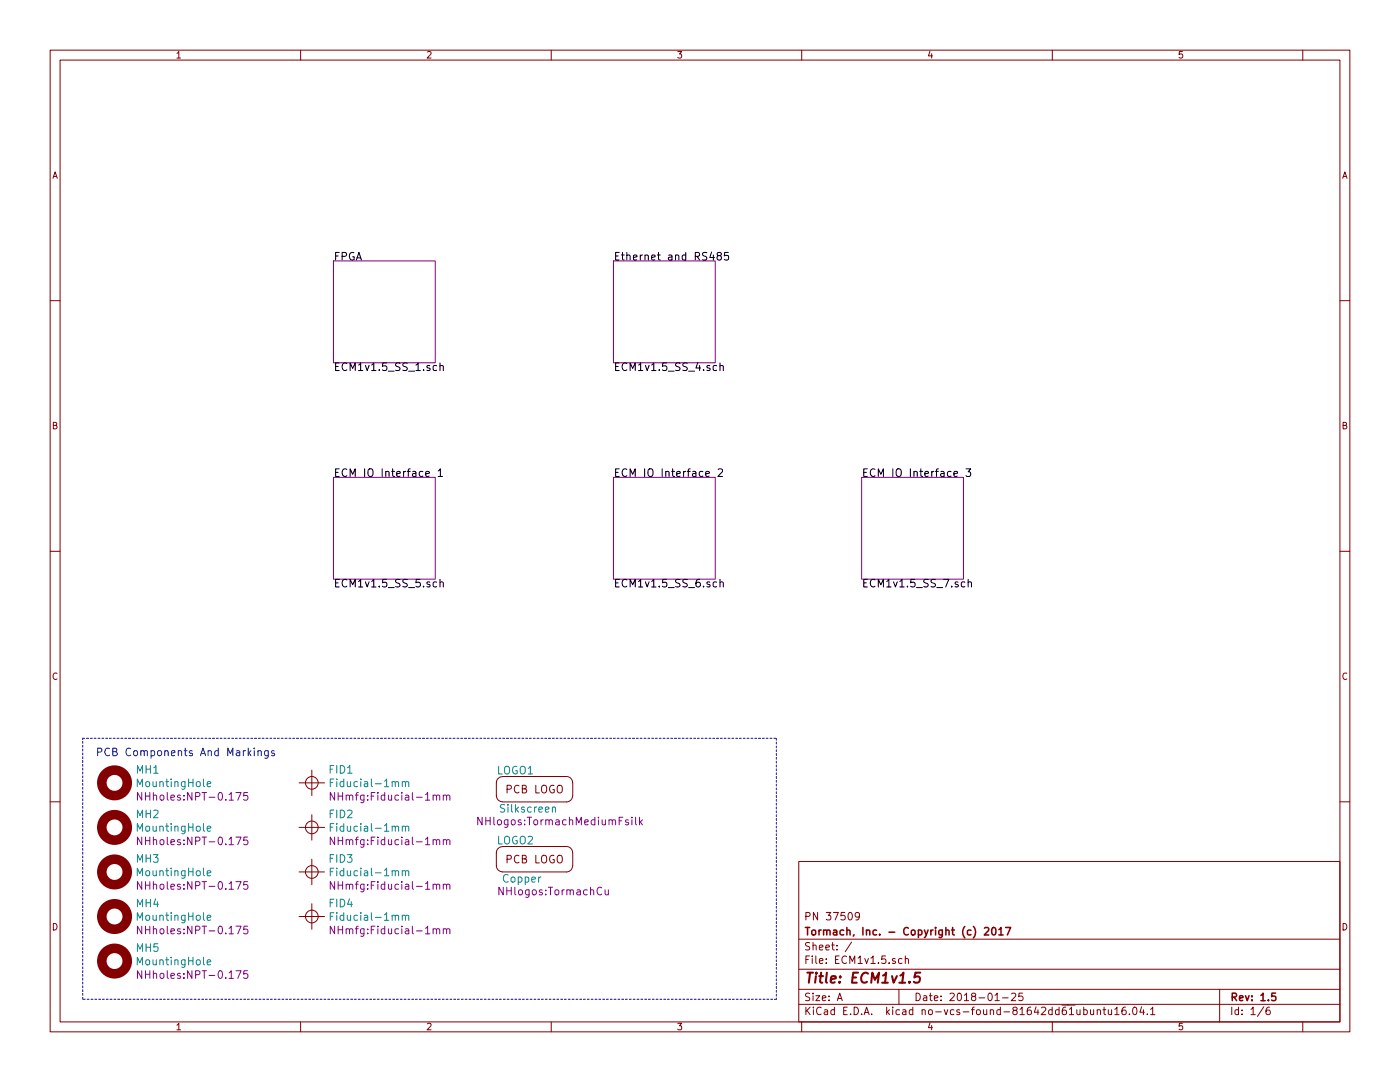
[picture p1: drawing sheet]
<svg xmlns="http://www.w3.org/2000/svg" width="279mm" height="216mm" viewBox="0 0 279 216" stroke-linecap="round" stroke-linejoin="round" font-family="sans-serif">
<g fill="none" stroke="#840000" stroke-width=".2">
<path d="M10 10h259.4v195.9h-259.4zM12 12h255.4v191.9h-255.4zM60 10v2M110 10v2M160 10v2M210 10v2M260 10v2M10 60h2M267.4 60h2M10 110h2M267.4 110h2M10 160h2"/>
<path d="M59.7 156.2h5.1M62.2 153.7v5.1M100.3 155a1.26 1.26 0 0 0-1.2 1.2v2.6a1.22 1.22 0 0 0 1.2 1.2h12.7a1.22 1.22 0 0 0 1.3-1.2M100.3 154.9h12.7a1.25 1.25 0 0 1 1.3 1.3M114.3 156.2v2.6M267.4 160h2M59.7 165.1h5.1M59.7 174h5.1M62.2 162.6v5M62.2 171.5v5M100.3 168.9a1.26 1.26 0 0 0-1.2 1.3v2.5a1.22 1.22 0 0 0 1.2 1.3h12.7a1.22 1.22 0 0 0 1.3-1.3M100.3 168.9h12.7a1.25 1.25 0 0 1 1.3 1.3"/>
<path d="M114.3 170.2v2.5M159.4 171.9h108v32h-108zM59.7 182.9h5.1M62.2 180.3v5.1M159.4 197.4h108M159.4 193.4h108M159.4 187.4h108M167.1 199.7l.5-1.5 .5 1.5M167.2 199.2h.8M170 188l-1.3 1.9M171.5 182.7l-.3 .3-.4-.1-.1-.2 .1-.6h.4l.2 .1a1.19 1.19 0 0 1-.2 1.3l-.4 .1M179.4 197.4v3"/>
<path d="M180 191.3h-.4l-.3 .2 .1 .6 .2 .2 .4-.1M180.7 191.4v-.1a.37 .37 0 0 1 .6 .2v.8M180.7 190.8v1.5M198.6 199.7h.8M200.1 199.1h1.1M201.9 198.3l.5-.1 .3 .1v.3l-.9 1.1h.9M204.1 198.2h-.7l-.1 .7 .2-.1h.5l.2 .2-.1 .5-.2 .2-.6-.2M243.4 197.4v6.5M60 203.9v2M110 203.9v2M159.4 200.4h108M160 203.9v2"/>
<path d="M210 203.9v2M216.3 201.5h.4l.3 .3-.1 .5-.2 .2-.4-.1M216.3 201v1.5M217.6 201.5l.1 .9 .4 .1 .2-.2M218.3 201.5v1M219 201.6v-.1a.37 .37 0 0 1 .6 .2v.8M219 201.5v1M220.1 201.5h.6M220.3 201v1.3l.4 .2M221.2 201.5v.8a.39 .39 0 0 0 .6 0M221.8 201.5v1M222.5 201.4l.4-.4v1.5"/>
<path d="M222.5 202.5h.8M224.6 201h-.4a1.11 1.11 0 0 0-.1 1.4l.4 .1 .2-.2 .1-.5-.3-.3-.4 .1-.2 .2M225.4 202.3v.2M226.2 201.1l.2-.1a.86 .86 0 0 1 .1 1.5 .79 .79 0 0 1-.3-1.4zM227.8 200.9l-.3 1.1h.9M228.2 201.5v1M229 202.3v.2M229.6 201.4l.4-.4v1.5M229.6 202.5h.9M252.2 200.9l-1.2 1.9M253.4 201h-.4a.96 .96 0 0 0 0 1.5l.4-.2 .1-.5-.3-.3-.4 .1-.1 .2M260 203.9v2"/>
<circle cx="62.2" cy="156.2" r="1.27"/>
<circle cx="62.2" cy="165.1" r="1.27"/>
<circle cx="62.2" cy="174" r="1.27"/>
<circle cx="62.2" cy="182.9" r="1.27"/>
</g>
<path d="M196.5 185.2l.6-.1 .2 .4-.9 1.1h.9M198 185.2l.4-.1a.94 .94 0 0 1 0 1.5l-.4-.3zM199.3 185.5l.5-.4v1.5M199.3 186.6h.9M200.7 185.1h1l-.7 1.5M254.6 198.2h-.8v.7l.2-.1h.5l.1 .2v.5l-.2 .2-.6-.2" fill="none" stroke="#840000" stroke-width=".3"/>
<path d="M183.7 194.1h-1l-.2 .9 .3-.2 .7 .1 .1 .3-.2 .7a.8 .8 0 0 1-1 0" fill="none" stroke="#840000" stroke-width=".41"/>
<g fill="none" stroke="#840084" stroke-width=".2">
<path d="M66.5 52.1h20.4v20.3h-20.4zM122.4 52.1h20.3v20.3h-20.3zM66.5 95.3h20.4v20.3h-20.4zM122.4 95.3h20.3v20.3h-20.3zM172 95.3h20.3v20.3h-20.3zM28.3 158.1v1.6l-.9-1.6v1.6M49.4 158.1h-.7l-.1 .8 .2-.2 .5 .1 .2 .2-.1 .5-.2 .2-.6-.2M66.8 158.1v1.6l-.9-1.6v1.6M87.1 158.9l.2-.3 .4 .1 .1 1M88.5 158.8v-.1a.37 .37 0 0 1 .6 .2v.8M88.5 158.6v1.1M89.1 158.9l.2-.3 .4 .1 .1 1"/>
<path d="M28.3 167v1.6l-.9-1.6v1.6M28.3 175.9v1.5l-.9-1.5v1.5M49.4 167h-.7l-.1 .7 .2-.1 .5 .1 .2 .2-.1 .5-.2 .2-.6-.2M49.4 175.9h-.7l-.1 .7 .2-.1 .5 .1 .2 .2-.1 .5-.2 .1-.6-.1M66.8 167v1.6l-.9-1.6v1.6M66.8 175.9v1.5l-.9-1.5v1.5M87.1 167.7l.2-.2 .4 .1 .1 1M87.1 176.6l.2-.2 .4 .1 .1 .9M88.5 167.7v-.1a.37 .37 0 0 1 .6 .1v.9M88.5 176.6v-.1a.37 .37 0 0 1 .6 .1v.8M88.5 167.5v1.1M88.5 176.4v1"/>
<path d="M89.1 167.7l.2-.2 .4 .1 .1 1M89.1 176.6l.2-.2 .4 .1 .1 .9M96.2 163.1v1.5l-.8-1.5v1.5M120.8 177.5v1l.4 .1 .2-.2M121.4 177.5v1.1M126.1 163.1v.1M126.1 163.6v1M126.8 163.1v1.3l.3 .2M127.6 163.1v1.5M127.8 164l.4 .6M128.2 163.6l-.6 .6M28.3 184.8v1.5l-.9-1.5v1.5"/>
<path d="M28.3 193.7v1.5l-.9-1.5v1.5M49.4 184.8h-.7l-.1 .7 .2-.1h.5l.2 .3-.1 .5-.2 .1-.6-.1M49.4 193.7h-.7l-.1 .7 .2-.1h.5l.2 .3-.1 .5-.2 .1-.6-.1M66.8 184.8v1.5l-.9-1.5v1.5M87.1 185.5l.2-.2 .4 .1 .1 .9M88.5 185.4a.37 .37 0 0 1 .6 .1v.8M88.5 185.3v1M89.1 185.5l.2-.2 .4 .1 .1 .9"/>
</g>
<g fill="none" stroke="#000" stroke-width=".2">
<path d="M142 50.3l-.3 1.1h.9M142.4 50.9v1M143.4 51l-.3-.3 .1-.2 .2-.1h.4l.2 .2-.2 .4h-.4l-.3 .3v.3l.3 .3 .4-.1 .2-.2v-.3l-.3-.3M145.4 50.4h-.8v.7l.2-.1h.5l.1 .2v.5l-.3 .2-.5-.2M87.8 73.1l.2-.2 .4 .1 .1 .9M87.8 72.4v1.5M143.7 73.1l.2-.2 .4 .1v.9M143.7 72.4v1.5M85 94.6l.7-.2-.1-.3h-.4l-.2 .2v.7h.6M87.5 94l.4-.5v1.6M87.5 95.1h.8M140.8 94.6l.8-.2-.1-.3h-.4l-.3 .2 .1 .7h.6"/>
<path d="M143.3 93.7l.6-.2 .2 .2 .1 .3-.9 1.1h.9M190.4 94.6l.7-.2-.1-.3h-.4l-.2 .2v.7h.6M192.8 93.5h.9l-.5 .6 .4 .2v.6l-.2 .2h-.4l-.2-.2M87.8 116.2l.2-.1 .4 .1 .1 .9M87.8 115.6v1.5M143.7 116.2l.2-.1 .4 .1v.9M143.7 115.6v1.5M193.2 116.2l.2-.1 .4 .1 .1 .9M193.2 115.6v1.5"/>
</g>
<g fill="none" stroke="#840000" stroke-width="1.9">
<circle cx="22.9" cy="156.2" r="2.54"/>
<circle cx="22.9" cy="174" r="2.54"/>
<circle cx="22.9" cy="165.1" r="2.54"/>
<circle cx="22.9" cy="191.8" r="2.54"/>
<circle cx="22.9" cy="182.9" r="2.54"/>
</g>
<g fill="none" stroke="#008484" stroke-width=".2">
<path d="M41.4 156.5l.7-.2-.1-.3h-.4l-.2 .2v.7h.6M65.9 156.2h.5M66.6 155.4h-.7v1.6M80.3 156.1l.2-.1h.3l.1 1M80.3 156v1M80.9 156.2a.36 .36 0 0 1 .4-.3 .36 .36 0 0 1 .3 .3v.8M41.4 165.4l.7-.2-.1-.3-.4-.1-.2 .2v.8h.6M41.4 174.2l.7-.1-.1-.3-.4-.1-.2 .2v.8h.6M65.9 165h.5M65.9 173.9h.5M66.6 164.3h-.7v1.6M66.6 173.2h-.7v1.6"/>
<path d="M80.3 165l.2-.2 .3 .1 .1 1M80.3 173.9l.2-.2 .3 .1 .1 1M80.3 164.8v1.1M80.3 173.7v1.1M80.9 165a.36 .36 0 0 1 .4-.2 .36 .36 0 0 1 .3 .2v.9M80.9 173.9a.36 .36 0 0 1 .4-.2 .36 .36 0 0 1 .3 .2v.9M110.2 161.2l.2-.2 .4 .1 .1 1M41.4 183.1l.7-.1-.1-.3-.4-.1-.2 .2v.8h.6M41.4 192l.7-.1-.1-.3-.4-.1-.2 .2v.8h.6M65.9 182.8h.5M66.6 182.1h-.7v1.5M80.3 182.8l.2-.2 .3 .1 .1 .9"/>
<path d="M80.3 182.6v1M80.9 182.8a.36 .36 0 0 1 .4-.2 .36 .36 0 0 1 .3 .2v.8"/>
</g>
<path d="M16.5 147.3h138.4M154.9 147.3v52.1M16.5 199.4v-52.1M154.9 199.4h-138.4" fill="none" stroke="#0000c2" stroke-width=".2" stroke-dasharray=".4 .4"/>
<path d="M50.7 149.3v.1M50.7 149.8v1M51.5 149.9l.2-.1 .4 .1v.9M51.5 149.8v1M53.5 149.8v1.2l-.3 .3-.3-.1M53.5 149.9l-.4-.1-.3 .3 .1 .6h.6M54.7 149.9l-.3-.1-.2 .2v.2l.5 .2v.3h-.5" fill="none" stroke="#0000c2" stroke-width=".2"/>
<text font-size="2.8" fill="#840000" x="160.4" y="196.2">Title: ECM1v1.5</text>
<g font-size="2.1">
<text x="66.5" y="52">FPGA</text>
<text x="122.4" y="52">Ethernet and RS485</text>
<text x="66.5" y="74">ECM1v1.5_SS_1.sch</text>
<text x="122.4" y="74">ECM1v1.5_SS_4.sch</text>
<text x="66.5" y="95.1">ECM IO Interface 1</text>
<text x="122.4" y="95.1">ECM IO Interface 2</text>
<text x="172" y="95.1">ECM IO Interface 3</text>
<text x="66.5" y="117.2">ECM1v1.5_SS_5.sch</text>
<text x="122.4" y="117.2">ECM1v1.5_SS_6.sch</text>
<text x="172" y="117.2">ECM1v1.5_SS_7.sch</text>
</g>
<text font-size="2.1" fill="#0000c2" x="19" y="150.9">PCB Components And Markings</text>
<g font-size="2.1" fill="#008484">
<text x="27.2" y="154.4">MH1</text>
<text x="65.8" y="154.4">FID1</text>
<text x="99.2" y="154.5">LOGO1</text>
<text x="66.9" y="157">Fiducial-1mm</text>
<text x="27.2" y="163.2">MH2</text>
<text x="65.8" y="163.2">FID2</text>
<text x="66.9" y="165.9">Fiducial-1mm</text>
<text x="100.1" y="162.1">Silkscreen</text>
<text x="27.2" y="172.1">MH3</text>
<text x="65.8" y="172.1">FID3</text>
<text x="99.2" y="168.5">LOGO2</text>
<text x="66.9" y="174.8">Fiducial-1mm</text>
<text x="100.4" y="176.1">Copper</text>
<text x="27.2" y="181">MH4</text>
<text x="65.8" y="181">FID4</text>
<text x="66.9" y="183.7">Fiducial-1mm</text>
<text x="27.2" y="189.9">MH5</text>
</g>
<g font-size="2.1" fill="#840084">
<text x="27.7" y="157">MountingHole</text>
<text x="28.7" y="159.7">NHholes:NPT-0.175</text>
<text x="67.2" y="159.7">NHmfg:Fiducial-1mm</text>
<text x="27.7" y="165.9">MountingHole</text>
<text x="96.1" y="164.7">NHlogos:TormachMediumFsilk</text>
<text x="28.7" y="168.6">NHholes:NPT-0.175</text>
<text x="67.2" y="168.6">NHmfg:Fiducial-1mm</text>
<text x="27.7" y="174.8">MountingHole</text>
<text x="28.7" y="177.5">NHholes:NPT-0.175</text>
<text x="67.2" y="177.5">NHmfg:Fiducial-1mm</text>
<text x="99.9" y="178.6">NHlogos:TormachCu</text>
<text x="27.7" y="183.7">MountingHole</text>
<text x="28.7" y="186.4">NHholes:NPT-0.175</text>
<text x="67.2" y="186.4">NHmfg:Fiducial-1mm</text>
<text x="27.7" y="192.6">MountingHole</text>
<text x="28.7" y="195.3">NHholes:NPT-0.175</text>
</g>
<g font-size="2.1" fill="#840000">
<text x="101" y="158.3">PCB LOGO</text>
<text x="101" y="172.3">PCB LOGO</text>
<text x="160.4" y="183.6">PN 37509</text>
<text x="160.4" y="189.6">Sheet: /</text>
<text x="160.4" y="186.6">Tormach, Inc. - Copyright (c) 2017</text>
<text x="160.4" y="192.3">File: ECM1v1.5.sch</text>
<text x="160.4" y="202.5">KiCad E.D.A. kicad no-vcs-found-81642dd61ubuntu16.04.1</text>
<text x="160.4" y="199.7">Size: A</text>
<text x="182.4" y="199.7">Date: 2018-01-25</text>
<text x="245.4" y="199.7">Rev: 1.5</text>
<text x="245.4" y="202.5">Id: 1/6</text>
</g>
<g font-size="1.8" fill="#840000">
<text x="35" y="11.6">1</text>
<text x="85" y="11.6">2</text>
<text x="135" y="11.6">3</text>
<text x="185" y="11.6">4</text>
<text x="235" y="11.6">5</text>
<text x="10.4" y="35.6">A</text>
<text x="267.8" y="35.6">A</text>
<text x="10.4" y="85.6">B</text>
<text x="267.8" y="85.6">B</text>
<text x="10.4" y="135.6">C</text>
<text x="267.8" y="135.6">C</text>
<text x="10.4" y="185.6">D</text>
<text x="267.8" y="185.6">D</text>
<text x="35" y="205.5">1</text>
<text x="85" y="205.5">2</text>
<text x="135" y="205.5">3</text>
<text x="185" y="205.5">4</text>
<text x="235" y="205.5">5</text>
</g>
</svg>
